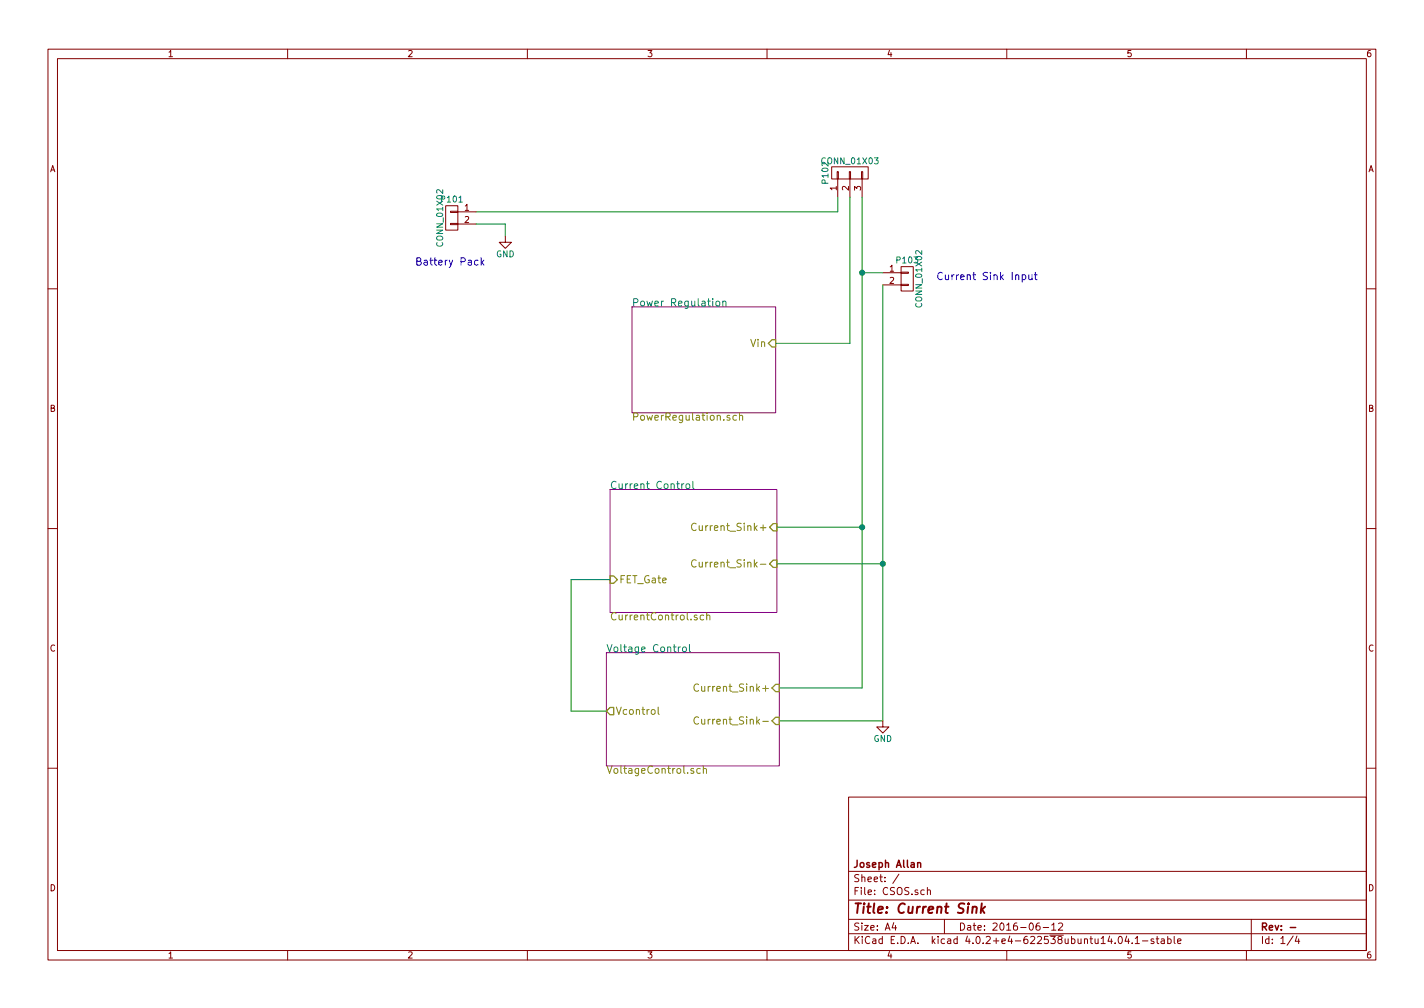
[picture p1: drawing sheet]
EESchema Schematic File Version 2
LIBS:CSOS-rescue
LIBS:power
LIBS:device
LIBS:transistors
LIBS:conn
LIBS:linear
LIBS:regul
LIBS:74xx
LIBS:cmos4000
LIBS:adc-dac
LIBS:memory
LIBS:xilinx
LIBS:microcontrollers
LIBS:dsp
LIBS:microchip
LIBS:analog_switches
LIBS:motorola
LIBS:texas
LIBS:intel
LIBS:audio
LIBS:interface
LIBS:digital-audio
LIBS:philips
LIBS:display
LIBS:cypress
LIBS:siliconi
LIBS:opto
LIBS:atmel
LIBS:contrib
LIBS:valves
LIBS:CSOS
LIBS:CSOS-cache
EELAYER 25 0
EELAYER END
$Descr A4 11693 8268
encoding utf-8
Sheet 1 4
Title "Current Sink"
Date "2016-06-12"
Rev "-"
Comp "Joseph Allan"
Comment1 ""
Comment2 ""
Comment3 ""
Comment4 ""
$EndDescr
$Comp
L CONN_01X02 P103
U 1 1
P 7450 2280
F 0 "P103" H 7450 2430 50  0000 C CNN
F 1 "CONN_01X02" V 7550 2280 50  0000 C CNN
F 2 "CSOS:Terminal_Block_200_mil" H 7450 2280 50  0001 C CNN
F 3 "" H 7450 2280 50  0000 C CNN
F 4 "OSTTC022162" H 7450 2280 60  0001 C CNN "MPN"
	1    7450 2280
	1    0    0    -1  
$EndComp
Wire Wire Line
	7250 2330 7250 5910
Wire Wire Line
	7080 2230 7250 2230
$Comp
L CONN_01X03 P102
U 1 1
P 6980 1410
F 0 "P102" H 6980 1610 50  0000 C CNN
F 1 "CONN_01X03" V 7080 1410 50  0000 C CNN
F 2 "Pin_Headers:Pin_Header_Straight_1x03" H 6980 1410 50  0001 C CNN
F 3 "" H 6980 1410 50  0000 C CNN
F 4 "M20-9990346" H 6980 1410 60  0001 C CNN "MPN"
	1    6980 1410
	0    -1   -1   0   
$EndComp
Wire Wire Line
	6980 1610 6980 2810
Wire Wire Line
	6880 1730 6880 1610
Wire Wire Line
	3910 1730 6880 1730
$Comp
L CONN_01X02 P101
U 1 1
P 3710 1780
F 0 "P101" H 3710 1930 50  0000 C CNN
F 1 "CONN_01X02" V 3810 1780 50  0000 C CNN
F 2 "CSOS:Terminal_Block_200_mil" H 3710 1780 50  0001 C CNN
F 3 "" H 3710 1780 50  0000 C CNN
F 4 "OSTTC022162" H 3710 1780 60  0001 C CNN "MPN"
	1    3710 1780
	-1   0    0    -1  
$EndComp
$Comp
L GND #PWR01
U 1 1
P 4150 1930
F 0 "#PWR01" H 4150 1680 50  0001 C CNN
F 1 "GND" H 4150 1780 50  0000 C CNN
F 2 "" H 4150 1930 50  0000 C CNN
F 3 "" H 4150 1930 50  0000 C CNN
	1    4150 1930
	1    0    0    -1  
$EndComp
Wire Wire Line
	3910 1830 4150 1830
Wire Wire Line
	4150 1830 4150 1930
Text Notes 3410 2170 0    60   ~ 0
Battery Pack
Text Notes 7690 2290 0    60   ~ 0
Current Sink Input
$Sheet
S 5010 4010 1370 1010
U 575CD3DC
F0 "Current Control" 60
F1 "CurrentControl.sch" 60
F2 "FET_Gate" I L 5010 4750 60 
F3 "Current_Sink+" I R 6380 4320 60 
F4 "Current_Sink-" I R 6380 4620 60 
$EndSheet
$Sheet
S 4980 5350 1420 930 
U 575D9BD7
F0 "Voltage Control" 60
F1 "VoltageControl.sch" 60
F2 "Vcontrol" O L 4980 5830 60 
F3 "Current_Sink+" I R 6400 5640 60 
F4 "Current_Sink-" I R 6400 5910 60 
$EndSheet
$Sheet
S 5190 2510 1180 870 
U 575DA571
F0 "Power Regulation" 60
F1 "PowerRegulation.sch" 60
F2 "Vin" I R 6370 2810 60 
$EndSheet
Wire Wire Line
	7080 1610 7080 5640
Wire Wire Line
	7080 4320 6380 4320
Connection ~ 7080 2230
Wire Wire Line
	7250 4620 6380 4620
Wire Wire Line
	7080 5640 6400 5640
Connection ~ 7080 4320
Wire Wire Line
	7250 5910 6400 5910
Connection ~ 7250 4620
Wire Wire Line
	4980 5830 4690 5830
Wire Wire Line
	4690 5830 4690 4750
Wire Wire Line
	4690 4750 5010 4750
$Comp
L GND #PWR02
U 1 1
P 7250 5910
F 0 "#PWR02" H 7250 5660 50  0001 C CNN
F 1 "GND" H 7250 5760 50  0000 C CNN
F 2 "" H 7250 5910 50  0000 C CNN
F 3 "" H 7250 5910 50  0000 C CNN
	1    7250 5910
	1    0    0    -1  
$EndComp
Wire Wire Line
	6980 2810 6370 2810
$EndSCHEMATC
